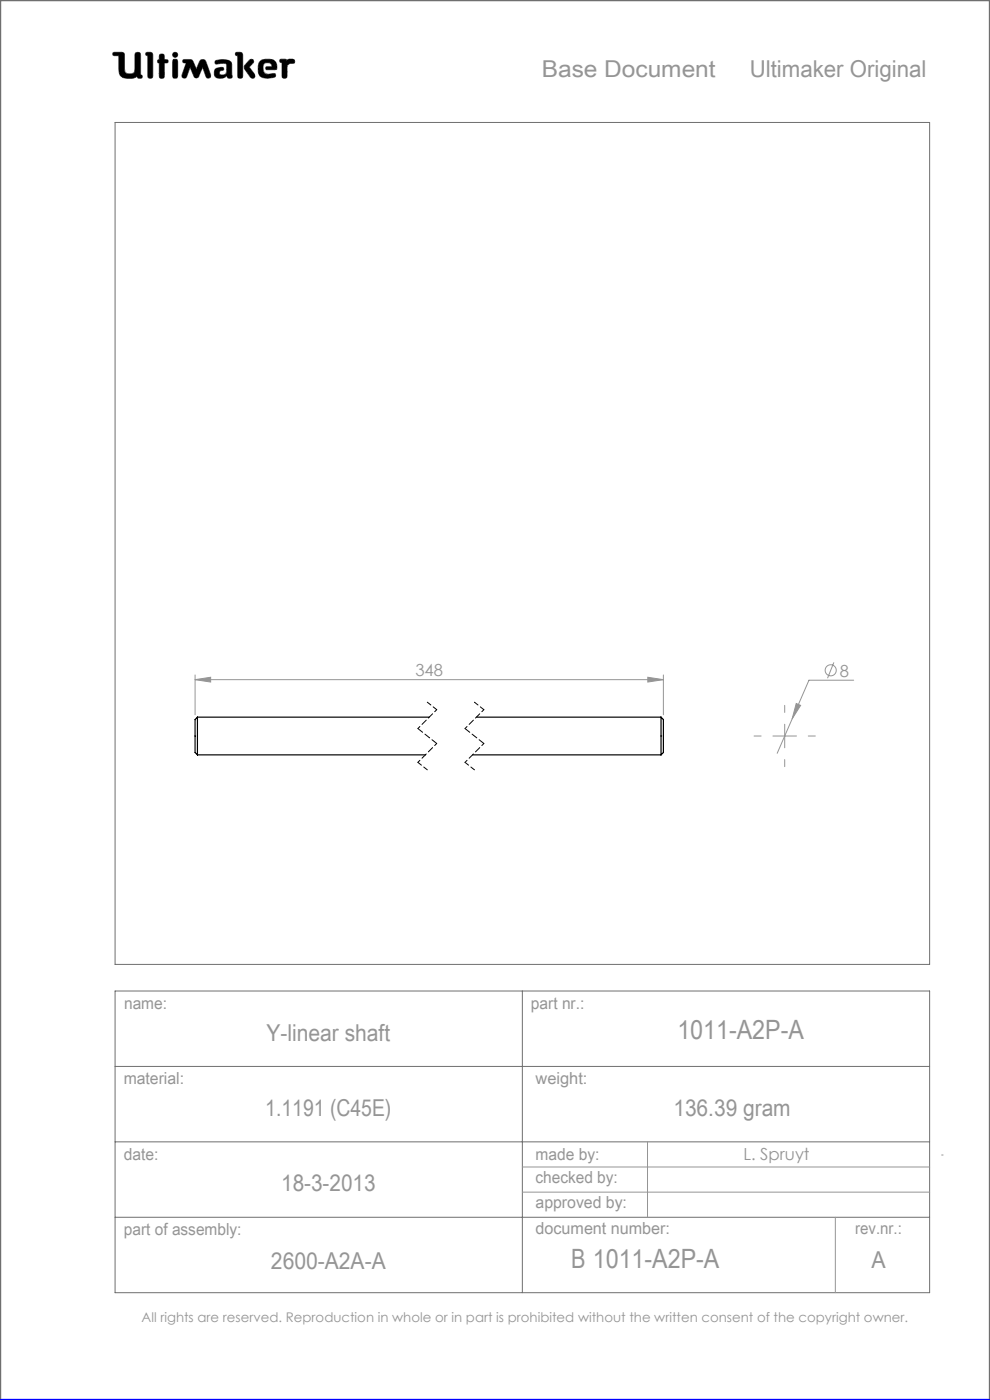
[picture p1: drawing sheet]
<svg xmlns="http://www.w3.org/2000/svg" width="210mm" height="297mm" viewBox="0 0 210 297" stroke-linecap="round" stroke-linejoin="round" font-family="sans-serif">
<g fill="none" stroke="#6f6f6f" stroke-width=".21">
<path d="M24 11.1h1.8l.5 .2 .2 4a1.62 1.62 0 0 0 2 0l.2-4a.65 .65 0 0 1 .7-.2 .65 .65 0 0 1 .4 .6v4.2l.3 .1-.1 .6a.65 .65 0 0 1-.9-.3 4 4 0 0 1-3 .2l-.6-.5-.2-.6-.1-3.6h-1.2l-.1-.3zM29.1 16.2v.1M31 11.1l1.2 .1 .2 .4v4.8a.59 .59 0 0 1-.7 .2 .59 .59 0 0 1-.4-.5v-4.3l-.4-.1zM33.8 13.4h.1M33.8 12.6h.1M33.8 12.6l-.3 .1-.1 .3 .1 .3 .3 .1M33.8 12.6v-1a.59 .59 0 0 1 .7-.1 .59 .59 0 0 1 .4 .5v.6l.6 .1a.4 .4 0 0 1 0 .6l-.6 .1-.1 3.1a.59 .59 0 0 1-.6 .1 .59 .59 0 0 1-.4-.5v-2.7M36.8 12.6h.7l.2 .5v3l-.2 .4-.3 .1-.4-.1-.2-.4v-3zM38.9 12.7l1.3-.1 .6 .2 .8 1.9 .9-2 .6-.1 .4 .1 1.2 3.2v.5l-.4 .2-.4-.1-.9-2.2-.9 2-.5 .3-.3-.2-1-2.1-.7 1.9-.3 .4-.5-.1-.2-.1v-.5l.9-2.6-.7-.1zM42.1 16.2h.1M45.7 12.9a3.6 3.6 0 0 1 3.3 .3l.2 .5v2.1a.53 .53 0 0 1-.2 .8l-.7-.1-.2-.4a1.97 1.97 0 0 1-2.5 .2 1.34 1.34 0 0 1 .4-1.8l1.3-.2 .1 .6a.74 .74 0 0 0-.9 .7 .95 .95 0 0 0 1.4 .1l.2-.6-.1-1.5a2.7 2.7 0 0 0-2 0l-.4-.2zM50.1 11.1l1.2 .1 .2 .4-.1 4.8a.59 .59 0 0 1-.6 .2 .59 .59 0 0 1-.4-.5v-4.3l-.4-.1z"/>
<path d="M52.9 12.8l.4-.2 .4 .1 .1 .4-.9 1.1 1.1 1.5 .1 .6-.2 .3h-.4a5.9 5.9 0 0 1-1.7-2.3l.2-.5zM56.6 14.8h.1M56.6 14.8l-.3-.3 .2-.3 1.2-.1-.2-.5a1.04 1.04 0 0 0-1.7 .5l.2 1.3 .8 .4M56.6 14.8h1.7l.4-.2a1.66 1.66 0 0 0-1.5-2l-1.7 .1a2.65 2.65 0 0 0-.3 3.5 3.5 3.5 0 0 0 3.2 .1l.1-.3-.2-.4-1.5 .2M56.8 15.8h.1M59.5 12.6h1.1l.3 .2a1.21 1.21 0 0 1 1.5-.1l.1 .6-1 .2-.6 .4-.1 2.5a.59 .59 0 0 1-.6 .2 .59 .59 0 0 1-.4-.5v-2.8l-.4-.2zM24.4 26h172.8v178.6h-172.8zM24.4 210.2h172.8v64h-172.8zM110.8 210.2v64M24.4 226.2h172.8M24.4 242.2h172.8M24.4 258.2h172.8"/>
<circle cx="37.2" cy="11.6" r=".56"/>
</g>
<path d="M0 297v-297h210v297" fill="none" stroke="#6f6f6f" stroke-width=".5"/>
<g fill="none" stroke="#959595" stroke-width=".21">
<path d="M41.4 144.2l3.3-.5v1zM41.4 143.2v8.4M41.4 144.2h99.3M137.4 143.7l3.3 .5-3.3 .5zM140.7 143.2v8.4M164 156.1h5M166.5 153.6v5M168.9 149.2l.9 .4-1.8 2.9zM176.9 140.5l-1.4 3.4M181.1 144.3h-9.5l-6.7 15.5M110.8 247.6h86.4M110.8 252.9h86.4"/>
<path d="M137.4 242.2v16M177.2 258.2v16M199.7 245h.4"/>
<circle cx="176.2" cy="142.2" r="1.18"/>
</g>
<path d="M0 297h210" fill="none" stroke="#00f" stroke-width=".5"/>
<path d="M45.7 12.9l-.1 .4 .2 .3 1.7-.2 .6 .2-.1 1.8-.2 .4-.5 .1a.54 .54 0 0 1-.8-.5 .54 .54 0 0 1 .8-.5l.2-.1-.1-.4-.4-.1a1.31 1.31 0 0 0-1.5 .9 1.14 1.14 0 0 0 .3 1.2 1.14 1.14 0 0 0 1.2 .2l.8-.3a.23 .23 0 0 1 .3-.2 .23 .23 0 0 1 .2 .4 .58 .58 0 0 0 .8 .1 .58 .58 0 0 0 .1-.9v-2a1.32 1.32 0 0 0-1.7-1.1zM50 11.2v.5l.4 .1v4.5l.2 .3h.6l.3-.4v-4.7l-.4-.4zM53 12.7l-1.1 1.2-.1 .5 1.4 2.1 .6 .1 .3-.3v-.4l-1.2-1.7 .9-.9v-.4l-.3-.3zM55.1 13a2.66 2.66 0 0 0 .3 3.4l1.4 .2 1.3-.2 .4-.3-.2-.5-1.5 .2-.6-.2-.3-.4-.1-.9a.98 .98 0 0 1 .7-1 .98 .98 0 0 1 1.1 .5l.1 .3-1.2 .1-.1 .4 .2 .2h1.6a.49 .49 0 0 0 .5-.2 .49 .49 0 0 0 0-.6 1.57 1.57 0 0 0-2-1.4h-.9zM59.4 12.6v.5l.4 .2v3l.3 .3h.5l.3-.4v-2.3l.6-.4 .9-.1 .1-.6-.4-.3-.9 .1-.3 .2-.3-.2zM36.7 12.6l-.1 3.7 .2 .3h.6l.3-.4v-3.3l-.3-.3zM36.6 11.6a.56 .56 0 0 0 1.1 0 .56 .56 0 0 0-1.1 0zM33.9 11.6l-.1 1-.3 .2-.1 .3 .4 .3v3l.2 .2h.5l.3-.1 .1-.3v-2.8l.7-.1 .1-.4-.2-.2-.6-.1-.2-1.1zM31 11.2l-.1 .5 .4 .1 .1 4.5 .2 .3h.5l.3-.4v-4.7l-.4-.4zM38.8 12.7v.6h.7l-.9 2.7 .2 .5 .4 .1 .3-.2 .8-2.1 .9 2 .2 .2h.4l.3-.2 .9-2 .8 2.1 .5 .2 .4-.3v-.4l-1-2.8-.3-.4-.5-.1-.4 .2-.9 1.9-.9-2-.5-.1zM24 11.2l-.1 .3 .2 .3h1.1v2.7a1.73 1.73 0 0 0 2.1 2.1 2.42 2.42 0 0 0 1.8-.4l.3 .4h.6l.2-.3-.1-.3-.3-.1v-4.3l-.1-.3-.2-.2h-.6l-.3 .4v3.4a.89 .89 0 0 1-1.3 .8 .81 .81 0 0 1-.9-1.1l-.1-3.3-.5-.2z" fill-rule="evenodd" fill="#000"/>
<path d="M90.6 149l2 1.6M100.6 149l2 1.6M88.6 161.7l2 1.6M98.6 161.7l2 1.6" fill="none" stroke="#000" stroke-width=".21" stroke-dasharray="1.3 .6" stroke-dashoffset=".3"/>
<path d="M92.6 150.6l-4 4M92.6 157.7l-4 4M102.6 150.6l-4 4M102.6 157.7l-4 4" fill="none" stroke="#000" stroke-width=".21" stroke-dasharray="1.3 .6" stroke-dashoffset=".7"/>
<path d="M88.6 154.6l4 3.1M98.6 154.6l4 3.1" fill="none" stroke="#000" stroke-width=".21" stroke-dasharray="1.3 .6"/>
<path d="M161.5 156.1h-1.5M166.5 151.1v-1.5M171.5 156.1h1.5M166.5 161.1v1.5" fill="none" stroke="#959595" stroke-width=".21" stroke-dasharray="15.2 1.3 1.3 1.3"/>
<g fill="#959595">
<path d="M168.9 149.2l.9 .4-1.8 2.9z"/>
<path d="M41.4 144.2l3.3-.5v1zM137.4 143.7l3.3 .5-3.3 .5z"/>
</g>
<path d="M41.9 152.1v8M41.9 152.1a1.28 1.28 0 0 0-.5 1.6v4.9a1.28 1.28 0 0 0 .5 1.5M41.9 152.1h49.2M101.1 152.1h39.1M140.2 152.1v8M140.2 152.1a1.28 1.28 0 0 1 .5 1.6v4.9a1.28 1.28 0 0 1-.5 1.5M41.9 160.1h48.3M100.2 160.1h40" fill="none" stroke="#000" stroke-width=".25"/>
<g font-size="5.6" fill="#959595">
<text x="143.7" y="220.3">1011-A2P-A</text>
<text x="121.1" y="269.1">B 1011-A2P-A</text>
</g>
<g font-size="4.9" fill="#959595">
<text x="114.9" y="16.3">Base Document</text>
<text x="159" y="16.3">Ultimaker Original</text>
<text x="56.5" y="220.9">Y-linear shaft</text>
<text x="56.3" y="236.7">1.1191 (C45E)</text>
<text x="142.8" y="236.7">136.39 gram</text>
<text x="59.6" y="252.7">18-3-2013</text>
<text x="57.5" y="269.3">2600-A2A-A</text>
<text x="184.9" y="269.1">A</text>
</g>
<g font-size="3.5" fill="#959595">
<text x="88.1" y="143.4">348</text>
<text x="178.2" y="143.5">8</text>
<text x="26.3" y="214.1">name:</text>
<text x="112.6" y="214">part nr.:</text>
<text x="26.2" y="229.9">material:</text>
<text x="113.6" y="229.9">weight:</text>
<text x="26.3" y="246">date:</text>
<text x="113.6" y="246">made by:</text>
<text x="113.6" y="251.1">checked by:</text>
<text x="157.7" y="246.2">L. Spruyt</text>
<text x="113.6" y="256.3">approved by:</text>
<text x="26.3" y="262">part of assembly:</text>
<text x="113.6" y="261.8">document number:</text>
<text x="181.4" y="261.9">rev.nr.:</text>
</g>
<text font-size="2.8" fill="#959595" x="30" y="280.4">All rights are reserved. Reproduction in whole or in part is prohibited without the written consent of the copyright owner.</text>
</svg>
